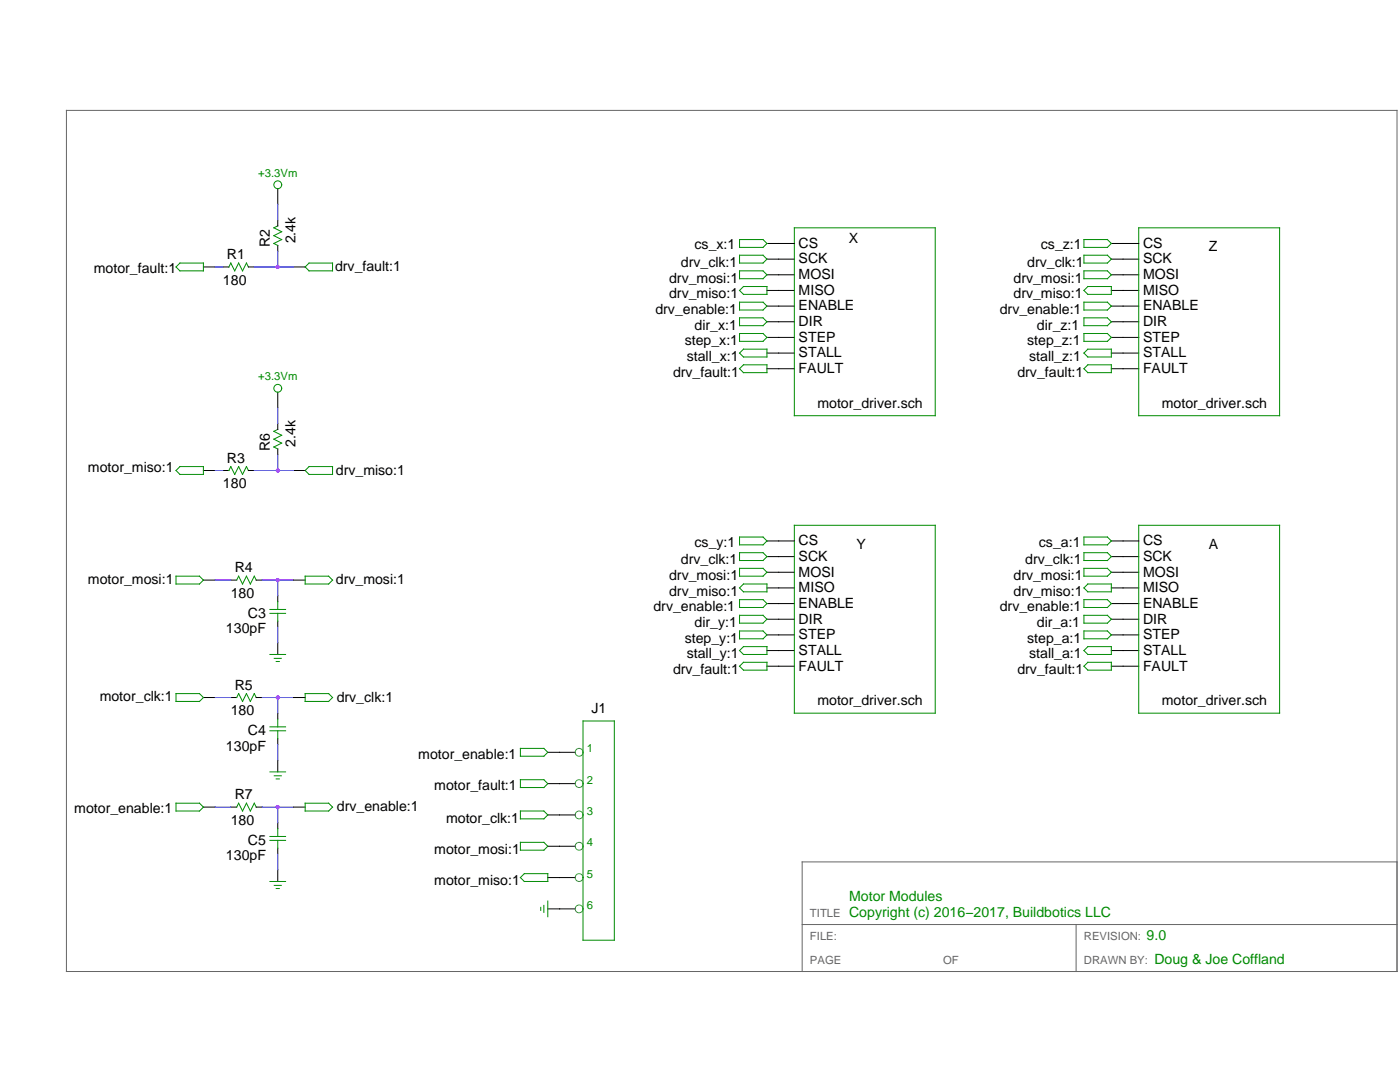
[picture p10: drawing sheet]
<svg xmlns="http://www.w3.org/2000/svg" width="279mm" height="216mm" viewBox="0 0 279 216" stroke-linecap="round" stroke-linejoin="round" font-family="sans-serif">
<path d="M13.3 22h265.5v171.9h-265.5zM278.8 172h-118.7v21.9M160.1 184.5h118.7M214.8 184.5v9.4" fill="none" stroke="#666" stroke-width=".2"/>
<g fill="none" stroke="#000" stroke-width=".2">
<path d="M55.4 37.6v3.2M40.6 53.3h2.3M44.5 53.3h1.2M49.6 53.3h1.1M55.4 43.9v1.2M55.4 49v1.1M58.6 53.3h2.3M153.1 51.7h5.4M153.1 54.8h5.4M153.1 58h5.4M153.1 48.6h5.4M221.8 51.7h5.5"/>
<path d="M221.8 54.8h5.5M221.8 58h5.5M221.8 48.6h5.5M55.4 78.3v3.1M153.1 70.5h5.4M153.1 61.1h5.4M153.1 64.2h5.4M153.1 67.3h5.4M153.1 73.6h5.4M221.8 70.5h5.5M221.8 61.1h5.5M221.8 64.2h5.5"/>
<path d="M221.8 67.3h5.5M221.8 73.6h5.5M40.6 93.9h2.3M44.5 93.9h1.2M49.6 93.9h1.1M55.4 84.5v1.2M55.4 89.6v1.2M58.6 93.9h2.3M40.6 115.8h2.3M46.1 115.8h1.1M51.1 115.8h1.2M55.4 118.9v1.1"/>
<path d="M58.6 115.8h2.3M153.1 111.1h5.4M153.1 114.2h5.4M153.1 117.3h5.4M153.1 107.9h5.4M221.8 111.1h5.5M221.8 114.2h5.5M221.8 117.3h5.5M221.8 107.9h5.5M40.6 139.2h2.3M46.1 139.2h1.1M51.1 139.2h1.2"/>
<path d="M55.4 124v1.1M55.4 128.2v2.4M58.6 139.2h2.3M153.1 129.8h5.4M153.1 120.4h5.4M153.1 123.6h5.4M153.1 126.7h5.4M153.1 132.9h5.4M221.8 129.8h5.5M221.8 120.4h5.5M221.8 123.6h5.5M221.8 126.7h5.5"/>
<path d="M221.8 132.9h5.5M55.4 142.3v1.2M55.4 147.4v1.2M55.4 151.7v2.3M109.3 150.1h5.5M109.3 156.4h5.5M40.6 161.1h2.3M46.1 161.1h1.1M51.1 161.1h1.2M55.4 164.2v1.1M55.4 169.3v1.1M55.4 173.5v2.4"/>
<path d="M58.6 161.1h2.3M109.3 162.6h5.5M109.3 168.9h5.5M109.3 175.1h5.5M109.3 181.4h5.5"/>
</g>
<g fill="none" stroke="#008b00" stroke-width=".2">
<path d="M35.9 52.5h4.7v1.6h-4.7l-.8-.8zM45.7 53.3l.4-.8 .7 1.6 .8-1.6 .8 1.6 .8-1.6 .4 .8M55.4 45.1l-.7 .4 1.5 .7-1.5 .8 1.5 .8-1.5 .8 .7 .4M61.7 52.5h4.7v1.6h-4.7l-.8-.8zM147.6 47.8h4.7l.8 .8-.8 .8h-4.7zM147.6 50.9h4.7l.8 .8-.8 .8h-4.7zM147.6 54.1h4.7l.8 .7-.8 .8h-4.7zM147.6 58l.8-.8h4.7v1.5h-4.7zM158.5 45.5h28.1v37.4h-28.1zM216.3 47.8h4.7l.8 .8-.8 .8h-4.7zM216.3 50.9h4.7l.8 .8-.8 .8h-4.7zM216.3 54.1h4.7l.8 .7-.8 .8h-4.7z"/>
<path d="M217.1 57.2h4.7v1.5h-4.7l-.8-.7zM227.3 45.5h28.1v37.4h-28.1zM147.6 60.3h4.7l.8 .8-.8 .8h-4.7zM147.6 63.4h4.7l.8 .8-.8 .8h-4.7zM147.6 66.5h4.7l.8 .8-.8 .8h-4.7zM147.6 70.5l.8-.8h4.7v1.5h-4.7zM147.6 73.6l.8-.8h4.7v1.6h-4.7zM216.3 60.3h4.7l.8 .8-.8 .8h-4.7zM216.3 63.4h4.7l.8 .8-.8 .8h-4.7zM216.3 66.5h4.7l.8 .8-.8 .8h-4.7zM217.1 69.7h4.7v1.5h-4.7l-.8-.7zM217.1 72.8h4.7v1.6h-4.7l-.8-.8z"/>
<path d="M35.9 93.1h4.7v1.6h-4.7l-.8-.8zM45.7 93.9l.4-.8 .7 1.6 .8-1.6 .8 1.6 .8-1.6 .4 .8M55.4 85.7l-.7 .4 1.5 .8-1.5 .7 1.5 .8-1.5 .8 .7 .4M60.9 93.9l.8-.8h4.7v1.6h-4.7zM35.1 115h4.7l.8 .8-.8 .7h-4.7zM47.2 115.8l.4-.8 .8 1.5 .8-1.5 .8 1.5 .7-1.5 .4 .8M60.9 115h4.7l.8 .8-.8 .7h-4.7zM147.6 107.2h4.7l.8 .7-.8 .8h-4.7zM147.6 110.3h4.7l.8 .8-.8 .7h-4.7zM147.6 113.4h4.7l.8 .8-.8 .8h-4.7zM147.6 117.3l.8-.8h4.7v1.6h-4.7zM147.6 119.7h4.7l.8 .7-.8 .8h-4.7z"/>
<path d="M158.5 104.8h28.1v37.5h-28.1zM216.3 107.2h4.7l.8 .7-.8 .8h-4.7zM216.3 110.3h4.7l.8 .8-.8 .7h-4.7zM216.3 113.4h4.7l.8 .8-.8 .8h-4.7zM216.3 119.7h4.7l.8 .7-.8 .8h-4.7zM216.3 117.3l.8-.8h4.7v1.6h-4.7zM227.3 104.8h28.1v37.5h-28.1zM35.1 138.4h4.7l.8 .8-.8 .8h-4.7zM47.2 139.2l.4-.8 .8 1.6 .8-1.6 .8 1.6 .7-1.6 .4 .8M53.9 130.6h3.1M53.9 122.4h3.1M53.9 121.6h3.1"/>
<path d="M54.7 131.4h1.4M55.1 132h.6M55.4 120v1.6M55.4 122.4v1.6M60.9 138.4h4.7l.8 .8-.8 .8h-4.7zM147.6 122.8h4.7l.8 .8-.8 .7h-4.7zM147.6 125.9h4.7l.8 .8-.8 .8h-4.7zM147.6 129.8l.8-.8h4.7v1.6h-4.7zM147.6 132.9l.8-.7h4.7v1.5h-4.7zM216.3 122.8h4.7l.8 .8-.8 .7h-4.7zM216.3 125.9h4.7l.8 .8-.8 .8h-4.7zM217.1 129h4.7v1.6h-4.7l-.8-.8z"/>
<path d="M217.1 132.2h4.7v1.5h-4.7l-.8-.8zM53.9 145.8h3.1M53.9 145h3.1M53.9 154h3.1M54.7 154.8h1.4M55.1 155.4h.6M55.4 143.5v1.5M55.4 145.8v1.6M103.9 149.3h4.6l.8 .8-.8 .8h-4.6zM103.9 155.6h4.6l.8 .8-.8 .7h-4.6zM116.4 143.9h6.2v43.7h-6.2zM35.1 160.3h4.7l.8 .8-.8 .7h-4.7z"/>
<path d="M47.2 161.1l.4-.8 .8 1.5 .8-1.5 .8 1.5 .7-1.5 .4 .8M53.9 175.9h3.1M53.9 167.7h3.1M53.9 166.9h3.1M54.7 176.7h1.4M55.1 177.3h.6M55.4 165.3v1.6M55.4 167.7v1.6M60.9 160.3h4.7l.8 .8-.8 .7h-4.7zM103.9 161.8h4.6l.8 .8-.8 .8h-4.6zM103.9 168.1h4.6l.8 .8-.8 .7h-4.6zM103.9 175.1l.7-.8h4.7v1.6h-4.7z"/>
<path d="M109.3 179.8v3.1M107.9 181v.7M108.5 180.7v1.4"/>
<circle cx="55.4" cy="36.9" r=".78"/>
<circle cx="55.4" cy="77.5" r=".78"/>
</g>
<g fill="none" stroke="#008b8b" stroke-width=".2">
<circle cx="115.6" cy="156.4" r=".78"/>
<circle cx="115.6" cy="150.1" r=".78"/>
<circle cx="115.6" cy="162.6" r=".78"/>
<circle cx="115.6" cy="168.9" r=".78"/>
<circle cx="115.6" cy="175.1" r=".78"/>
<circle cx="115.6" cy="181.4" r=".78"/>
</g>
<g fill="none" stroke="#00f" stroke-width=".2">
<path d="M42.9 53.3h1.6M50.7 53.3h7.9M55.4 40.8v3.1M55.4 50.1v3.2M42.9 93.9h1.6M50.7 93.9h7.9M55.4 81.4v3.1M55.4 90.8v3.1M42.9 115.8h3.2M52.3 115.8h6.3M55.4 115.8v3.1M42.9 139.2h3.2"/>
<path d="M52.3 139.2h6.3M55.4 125.1v3.1M55.4 139.2v3.1M55.4 148.6v3.1M42.9 161.1h3.2M52.3 161.1h6.3M55.4 161.1v3.1M55.4 170.4v3.1"/>
</g>
<g fill="#a020f0">
<circle cx="55.4" cy="115.8" r=".39"/>
<circle cx="55.4" cy="139.2" r=".39"/>
<circle cx="55.4" cy="161.1" r=".39"/>
<circle cx="55.4" cy="53.3" r=".39"/>
<circle cx="55.4" cy="93.9" r=".39"/>
</g>
<g font-size="2.8">
<text x="45.3" y="51.7">R1</text>
<text x="53.9" y="49.4" transform="rotate(-90 53.9 49.4)">R2</text>
<text x="58.9" y="48.6" transform="rotate(-90 58.9 48.6)">2.4k</text>
<text x="135.9" y="53.3">drv_clk:1</text>
<text x="138.6" y="49.8">cs_x:1</text>
<text x="159.4" y="52.6">SCK</text>
<text x="159.4" y="49.4">CS</text>
<text x="169.4" y="48.6">X</text>
<text x="205" y="53.3">drv_clk:1</text>
<text x="207.7" y="49.8">cs_z:1</text>
<text x="228.1" y="52.6">SCK</text>
<text x="228.1" y="49.4">CS</text>
<text x="241.2" y="50.1">Z</text>
<text x="18.7" y="54.4">motor_fault:1</text>
<text x="44.5" y="56.8">180</text>
<text x="66.9" y="54.2">drv_fault:1</text>
<text x="133.5" y="56.4">drv_mosi:1</text>
<text x="133.5" y="59.5">drv_miso:1</text>
<text x="159.4" y="55.7">MOSI</text>
<text x="159.4" y="58.8">MISO</text>
<text x="202.3" y="56.4">drv_mosi:1</text>
<text x="202.3" y="59.5">drv_miso:1</text>
<text x="228.1" y="55.7">MOSI</text>
<text x="228.1" y="58.8">MISO</text>
<text x="130.8" y="62.6">drv_enable:1</text>
<text x="138.6" y="65.8">dir_x:1</text>
<text x="159.4" y="61.9">ENABLE</text>
<text x="159.4" y="65.1">DIR</text>
<text x="199.5" y="62.6">drv_enable:1</text>
<text x="207" y="65.8">dir_z:1</text>
<text x="228.1" y="61.9">ENABLE</text>
<text x="228.1" y="65.1">DIR</text>
<text x="136.7" y="68.9">step_x:1</text>
<text x="159.4" y="71.3">STALL</text>
<text x="159.4" y="68.2">STEP</text>
<text x="205" y="68.9">step_z:1</text>
<text x="228.1" y="71.3">STALL</text>
<text x="228.1" y="68.2">STEP</text>
<text x="134.3" y="75.1">drv_fault:1</text>
<text x="137" y="72">stall_x:1</text>
<text x="159.4" y="74.4">FAULT</text>
<text x="203" y="75.1">drv_fault:1</text>
<text x="205.4" y="72">stall_z:1</text>
<text x="228.1" y="74.4">FAULT</text>
<text x="163.1" y="81.4">motor_driver.sch</text>
<text x="231.9" y="81.4">motor_driver.sch</text>
<text x="53.9" y="90" transform="rotate(-90 53.9 90)">R6</text>
<text x="58.9" y="89.2" transform="rotate(-90 58.9 89.2)">2.4k</text>
<text x="17.6" y="94.3">motor_miso:1</text>
<text x="45.3" y="92.3">R3</text>
<text x="67" y="94.8">drv_miso:1</text>
<text x="44.5" y="97.4">180</text>
<text x="135.9" y="112.6">drv_clk:1</text>
<text x="138.6" y="109.1">cs_y:1</text>
<text x="159.4" y="111.9">SCK</text>
<text x="159.4" y="108.8">CS</text>
<text x="170.9" y="109.5">Y</text>
<text x="204.6" y="112.6">drv_clk:1</text>
<text x="207.3" y="109.1">cs_a:1</text>
<text x="228.1" y="111.9">SCK</text>
<text x="228.1" y="108.8">CS</text>
<text x="241.2" y="109.5">A</text>
<text x="17.6" y="116.5">motor_mosi:1</text>
<text x="46.1" y="119.3">180</text>
<text x="46.8" y="114.2">R4</text>
<text x="67" y="116.6">drv_mosi:1</text>
<text x="133.5" y="115.8">drv_mosi:1</text>
<text x="133.5" y="118.9">drv_miso:1</text>
<text x="159.4" y="115">MOSI</text>
<text x="159.4" y="118.2">MISO</text>
<text x="202.3" y="115.8">drv_mosi:1</text>
<text x="202.3" y="118.9">drv_miso:1</text>
<text x="228.1" y="115">MOSI</text>
<text x="228.1" y="118.2">MISO</text>
<text x="49.5" y="123.3">C3</text>
<text x="130.4" y="122">drv_enable:1</text>
<text x="138.6" y="125.1">dir_y:1</text>
<text x="159.4" y="121.3">ENABLE</text>
<text x="159.4" y="124.4">DIR</text>
<text x="199.5" y="122">drv_enable:1</text>
<text x="207" y="125.1">dir_a:1</text>
<text x="228.1" y="121.3">ENABLE</text>
<text x="228.1" y="124.4">DIR</text>
<text x="45.1" y="126.4">130pF</text>
<text x="136.7" y="128.2">step_y:1</text>
<text x="137" y="131.4">stall_y:1</text>
<text x="159.4" y="130.7">STALL</text>
<text x="159.4" y="127.5">STEP</text>
<text x="205" y="128.2">step_a:1</text>
<text x="205.4" y="131.4">stall_a:1</text>
<text x="228.1" y="130.7">STALL</text>
<text x="228.1" y="127.5">STEP</text>
<text x="46.8" y="137.6">R5</text>
<text x="134.3" y="134.5">drv_fault:1</text>
<text x="159.4" y="133.8">FAULT</text>
<text x="203" y="134.5">drv_fault:1</text>
<text x="228.1" y="133.8">FAULT</text>
<text x="19.9" y="140">motor_clk:1</text>
<text x="46.1" y="142.7">180</text>
<text x="67.2" y="140.1">drv_clk:1</text>
<text x="118.1" y="142.3">J1</text>
<text x="163.1" y="140.7">motor_driver.sch</text>
<text x="231.9" y="140.7">motor_driver.sch</text>
<text x="45.1" y="149.8">130pF</text>
<text x="49.5" y="146.7">C4</text>
<text x="83.5" y="151.4">motor_enable:1</text>
<text x="46.8" y="159.5">R7</text>
<text x="67.2" y="161.9">drv_enable:1</text>
<text x="86.7" y="157.6">motor_fault:1</text>
<text x="14.8" y="162.2">motor_enable:1</text>
<text x="46.1" y="164.6">180</text>
<text x="89" y="164.2">motor_clk:1</text>
<text x="45.1" y="171.7">130pF</text>
<text x="49.5" y="168.6">C5</text>
<text x="86.7" y="170.4">motor_mosi:1</text>
<text x="86.7" y="176.7">motor_miso:1</text>
</g>
<g font-size="2.8" fill="#008b00">
<text x="169.5" y="179.8">Motor Modules</text>
<text x="169.5" y="182.9">Copyright (c) 2016−2017, Buildbotics LLC</text>
<text x="228.8" y="187.6">9.0</text>
<text x="230.4" y="192.3">Doug &amp; Joe Coffland</text>
</g>
<g font-size="2.3" fill="#008b00">
<text x="51.5" y="35.3">+3.3Vm</text>
<text x="51.5" y="75.9">+3.3Vm</text>
<text x="117.1" y="150.1">1</text>
<text x="117.1" y="156.4">2</text>
<text x="117.1" y="162.6">3</text>
<text x="117.1" y="168.9">4</text>
<text x="117.1" y="175.1">5</text>
<text x="117.1" y="181.4">6</text>
</g>
<g font-size="2.3" fill="#666">
<text x="161.7" y="182.9">TITLE</text>
<text x="161.7" y="187.6">FILE:</text>
<text x="216.3" y="187.6">REVISION:</text>
<text x="161.7" y="192.3">PAGE</text>
<text x="188.2" y="192.3">OF</text>
<text x="216.3" y="192.3">DRAWN BY:</text>
</g>
</svg>
